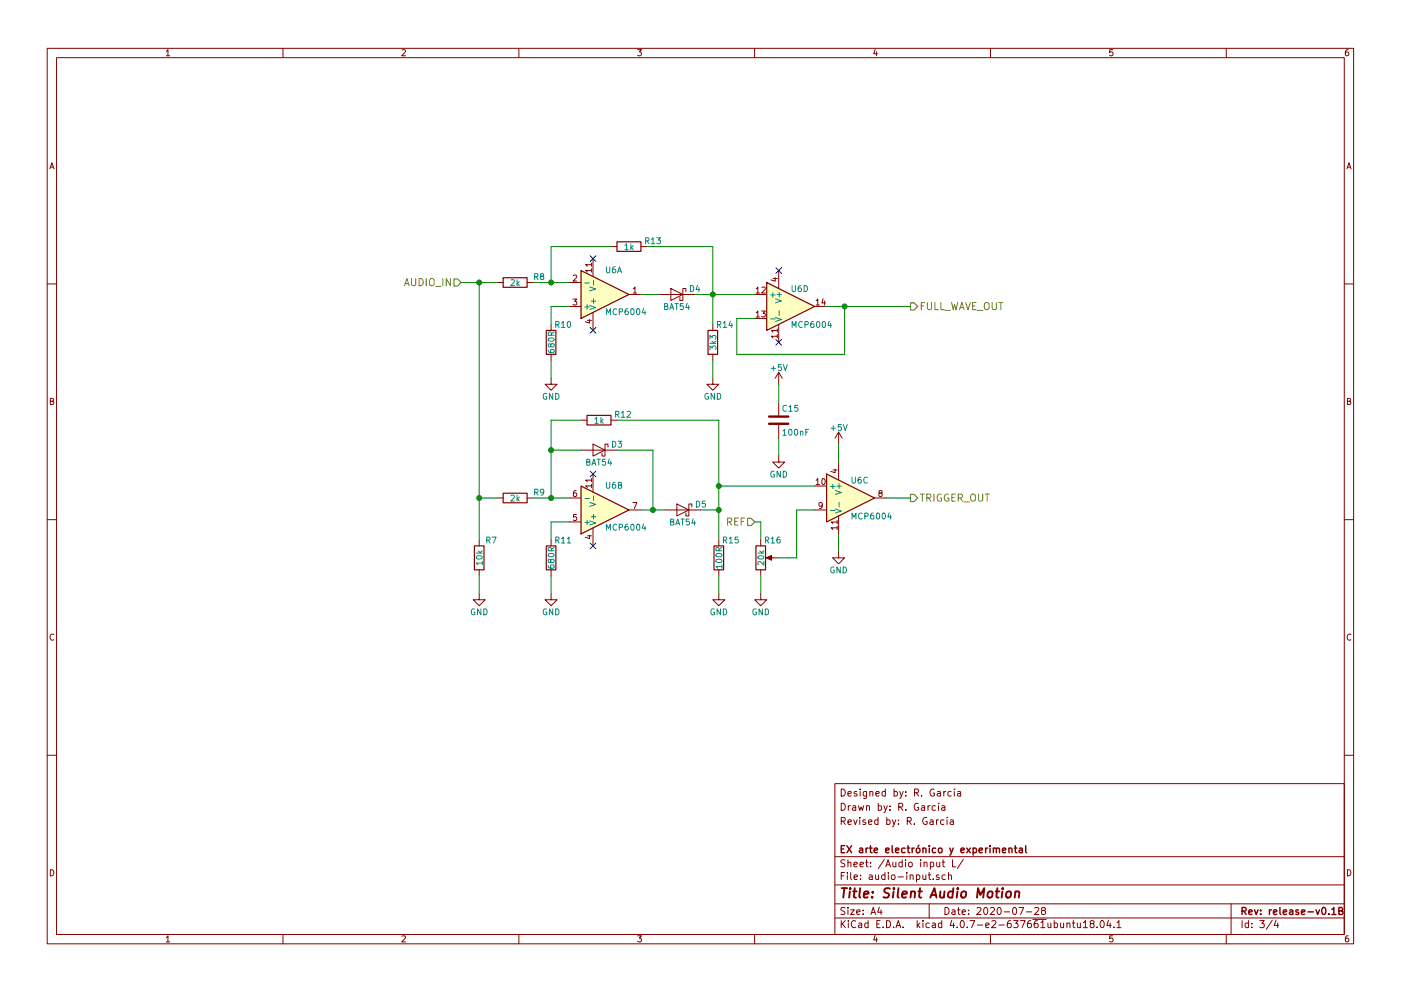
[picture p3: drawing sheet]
EESchema Schematic File Version 2
LIBS:references
LIBS:power
LIBS:device
LIBS:switches
LIBS:relays
LIBS:motors
LIBS:transistors
LIBS:conn
LIBS:linear
LIBS:regul
LIBS:74xx
LIBS:cmos4000
LIBS:adc-dac
LIBS:memory
LIBS:xilinx
LIBS:microcontrollers
LIBS:dsp
LIBS:microchip
LIBS:analog_switches
LIBS:motorola
LIBS:texas
LIBS:intel
LIBS:audio
LIBS:interface
LIBS:digital-audio
LIBS:philips
LIBS:display
LIBS:cypress
LIBS:siliconi
LIBS:opto
LIBS:atmel
LIBS:contrib
LIBS:valves
LIBS:TB6612FNG
LIBS:silent-audio-motion-cache
EELAYER 25 0
EELAYER END
$Descr A4 11693 8268
encoding utf-8
Sheet 3 4
Title "Silent Audio Motion"
Date "2020-07-28"
Rev "release-v0.1B"
Comp "EX arte electrónico y experimental"
Comment1 ""
Comment2 "Revised by: R. García"
Comment3 "Drawn by: R. García"
Comment4 "Designed by: R. García"
$EndDescr
$Comp
L MCP6004 U6
U 2 1
P 5050 4250
AR Path="/5DA48168/5DA48258" Ref="U6"  Part="2" 
AR Path="/5DA4FC1E/5DA48258" Ref="U7"  Part="2" 
F 0 "U7" H 5050 4050 50  0000 L CNN
F 1 "MCP6004" H 5050 4400 50  0000 L CNN
F 2 "Housings_SSOP:TSSOP-14_4.4x5mm_Pitch0.65mm" H 5000 4350 50  0001 C CNN
F 3 "lib/datasheets/MCP6004.pdf" H 5100 4450 50  0001 C CNN
F 4 "Microchip Technology" H 5050 4250 60  0001 C CNN "Manufacturer"
F 5 "MCP6004-I/ST" H 5050 4250 60  0001 C CNN "Manufacturer Part Number"
	2    5050 4250
	1    0    0    1   
$EndComp
$Comp
L R R11
U 1 1
P 4600 4650
AR Path="/5DA48168/5DA482D7" Ref="R11"  Part="1" 
AR Path="/5DA4FC1E/5DA482D7" Ref="R21"  Part="1" 
F 0 "R21" H 4700 4800 50  0000 C CNN
F 1 "680R" V 4600 4650 50  0000 C CNN
F 2 "Resistors_SMD:R_0805_HandSoldering" V 4530 4650 50  0001 C CNN
F 3 "" H 4600 4650 50  0001 C CNN
F 4 "Bourns" H 4600 4650 60  0001 C CNN "Manufacturer"
F 5 "CR0805-FX-6800ELF" H 4600 4650 60  0001 C CNN "Manufacturer Part Number"
	1    4600 4650
	1    0    0    -1  
$EndComp
Text HLabel 3850 2350 0    60   Input ~ 0
AUDIO_IN
Wire Wire Line
	4600 4500 4600 4350
Wire Wire Line
	4600 4350 4750 4350
$Comp
L R R15
U 1 1
P 6000 4650
AR Path="/5DA48168/5DA48CC8" Ref="R15"  Part="1" 
AR Path="/5DA4FC1E/5DA48CC8" Ref="R25"  Part="1" 
F 0 "R25" H 6100 4800 50  0000 C CNN
F 1 "100R" V 6000 4650 50  0000 C CNN
F 2 "Resistors_SMD:R_0805_HandSoldering" V 5930 4650 50  0001 C CNN
F 3 "" H 6000 4650 50  0001 C CNN
F 4 "Bourns" H 6000 4650 60  0001 C CNN "Manufacturer"
F 5 "CR0805-FX-1000ELF" H 6000 4650 60  0001 C CNN "Manufacturer Part Number"
	1    6000 4650
	1    0    0    -1  
$EndComp
$Comp
L R R9
U 1 1
P 4300 4150
AR Path="/5DA48168/5DA48D92" Ref="R9"  Part="1" 
AR Path="/5DA4FC1E/5DA48D92" Ref="R19"  Part="1" 
F 0 "R19" V 4250 4350 50  0000 C CNN
F 1 "2k" V 4300 4150 50  0000 C CNN
F 2 "Resistors_SMD:R_0805_HandSoldering" V 4230 4150 50  0001 C CNN
F 3 "" H 4300 4150 50  0001 C CNN
F 4 "Bourns" V 4300 4150 60  0001 C CNN "Manufacturer"
F 5 "CR0805-FX-2001ELF" V 4300 4150 60  0001 C CNN "Manufacturer Part Number"
	1    4300 4150
	0    1    1    0   
$EndComp
$Comp
L R R12
U 1 1
P 5000 3500
AR Path="/5DA48168/5DA48DF2" Ref="R12"  Part="1" 
AR Path="/5DA4FC1E/5DA48DF2" Ref="R22"  Part="1" 
F 0 "R22" V 4950 3700 50  0000 C CNN
F 1 "1k" V 5000 3500 50  0000 C CNN
F 2 "Resistors_SMD:R_0805_HandSoldering" V 4930 3500 50  0001 C CNN
F 3 "" H 5000 3500 50  0001 C CNN
F 4 "Bourns" V 5000 3500 60  0001 C CNN "Manufacturer"
F 5 "CR0805-FX-1001ELF" V 5000 3500 60  0001 C CNN "Manufacturer Part Number"
	1    5000 3500
	0    1    1    0   
$EndComp
Wire Wire Line
	4850 3500 4600 3500
Wire Wire Line
	4600 3500 4600 4150
Wire Wire Line
	4450 4150 4750 4150
Wire Wire Line
	4850 3750 4600 3750
Connection ~ 4600 3750
Connection ~ 4600 4150
Wire Wire Line
	5350 4250 5550 4250
Wire Wire Line
	5150 3750 5450 3750
Wire Wire Line
	5450 3750 5450 4250
Connection ~ 5450 4250
Wire Wire Line
	5150 3500 6000 3500
$Comp
L R R7
U 1 1
P 4000 4650
AR Path="/5DA48168/5DA49319" Ref="R7"  Part="1" 
AR Path="/5DA4FC1E/5DA49319" Ref="R17"  Part="1" 
F 0 "R17" H 4100 4800 50  0000 C CNN
F 1 "10k" V 4000 4650 50  0000 C CNN
F 2 "Resistors_SMD:R_0805_HandSoldering" V 3930 4650 50  0001 C CNN
F 3 "" H 4000 4650 50  0001 C CNN
F 4 "Bourns" H 4000 4650 60  0001 C CNN "Manufacturer"
F 5 "CR0805-JW-103ELF" H 4000 4650 60  0001 C CNN "Manufacturer Part Number"
	1    4000 4650
	1    0    0    -1  
$EndComp
$Comp
L MCP6004 U6
U 1 1
P 5050 2450
AR Path="/5DA48168/5DA496BC" Ref="U6"  Part="1" 
AR Path="/5DA4FC1E/5DA496BC" Ref="U7"  Part="1" 
F 0 "U7" H 5050 2250 50  0000 L CNN
F 1 "MCP6004" H 5050 2600 50  0000 L CNN
F 2 "Housings_SSOP:TSSOP-14_4.4x5mm_Pitch0.65mm" H 5000 2550 50  0001 C CNN
F 3 "lib/datasheets/MCP6004.pdf" H 5100 2650 50  0001 C CNN
F 4 "Microchip Technology" H 5050 2450 60  0001 C CNN "Manufacturer"
F 5 "MCP6004-I/ST" H 5050 2450 60  0001 C CNN "Manufacturer Part Number"
	1    5050 2450
	1    0    0    1   
$EndComp
$Comp
L R R10
U 1 1
P 4600 2850
AR Path="/5DA48168/5DA496C2" Ref="R10"  Part="1" 
AR Path="/5DA4FC1E/5DA496C2" Ref="R20"  Part="1" 
F 0 "R20" H 4700 3000 50  0000 C CNN
F 1 "680R" V 4600 2850 50  0000 C CNN
F 2 "Resistors_SMD:R_0805_HandSoldering" V 4530 2850 50  0001 C CNN
F 3 "" H 4600 2850 50  0001 C CNN
F 4 "Bourns" H 4600 2850 60  0001 C CNN "Manufacturer"
F 5 "CR0805-FX-6800ELF" H 4600 2850 60  0001 C CNN "Manufacturer Part Number"
	1    4600 2850
	1    0    0    -1  
$EndComp
$Comp
L D_Schottky D4
U 1 1
P 5650 2450
AR Path="/5DA48168/5DA496C8" Ref="D4"  Part="1" 
AR Path="/5DA4FC1E/5DA496C8" Ref="D7"  Part="1" 
F 0 "D7" H 5500 2500 50  0000 C CNN
F 1 "BAT54" H 5650 2350 50  0000 C CNN
F 2 "Diodes_SMD:D_SOD-123" H 5650 2450 50  0001 C CNN
F 3 "lib/datasheets/BAT54GW.pdf" H 5650 2450 50  0001 C CNN
F 4 "Nexperia" H 5650 2450 60  0001 C CNN "Manufacturer"
F 5 "BAT54GWJ" H 5650 2450 60  0001 C CNN "Manufacturer Part Number"
	1    5650 2450
	-1   0    0    -1  
$EndComp
Wire Wire Line
	4600 2700 4600 2550
Wire Wire Line
	4600 2550 4750 2550
$Comp
L R R14
U 1 1
P 5950 2850
AR Path="/5DA48168/5DA496D0" Ref="R14"  Part="1" 
AR Path="/5DA4FC1E/5DA496D0" Ref="R24"  Part="1" 
F 0 "R24" H 6050 3000 50  0000 C CNN
F 1 "3k3" V 5950 2850 50  0000 C CNN
F 2 "Resistors_SMD:R_0805_HandSoldering" V 5880 2850 50  0001 C CNN
F 3 "" H 5950 2850 50  0001 C CNN
F 4 "Bourns" H 5950 2850 60  0001 C CNN "Manufacturer"
F 5 "CR0805-FX-3301ELF" H 5950 2850 60  0001 C CNN "Manufacturer Part Number"
	1    5950 2850
	1    0    0    -1  
$EndComp
$Comp
L R R8
U 1 1
P 4300 2350
AR Path="/5DA48168/5DA496D6" Ref="R8"  Part="1" 
AR Path="/5DA4FC1E/5DA496D6" Ref="R18"  Part="1" 
F 0 "R18" V 4250 2550 50  0000 C CNN
F 1 "2k" V 4300 2350 50  0000 C CNN
F 2 "Resistors_SMD:R_0805_HandSoldering" V 4230 2350 50  0001 C CNN
F 3 "" H 4300 2350 50  0001 C CNN
F 4 "Bourns" V 4300 2350 60  0001 C CNN "Manufacturer"
F 5 "CR0805-FX-2001ELF" V 4300 2350 60  0001 C CNN "Manufacturer Part Number"
	1    4300 2350
	0    1    1    0   
$EndComp
$Comp
L R R13
U 1 1
P 5250 2050
AR Path="/5DA48168/5DA496DC" Ref="R13"  Part="1" 
AR Path="/5DA4FC1E/5DA496DC" Ref="R23"  Part="1" 
F 0 "R23" V 5200 2250 50  0000 C CNN
F 1 "1k" V 5250 2050 50  0000 C CNN
F 2 "Resistors_SMD:R_0805_HandSoldering" V 5180 2050 50  0001 C CNN
F 3 "" H 5250 2050 50  0001 C CNN
F 4 "Bourns" V 5250 2050 60  0001 C CNN "Manufacturer"
F 5 "CR0805-FX-1001ELF" V 5250 2050 60  0001 C CNN "Manufacturer Part Number"
	1    5250 2050
	0    1    1    0   
$EndComp
Wire Wire Line
	5100 2050 4600 2050
Wire Wire Line
	5400 2050 5950 2050
Wire Wire Line
	5350 2450 5500 2450
Wire Wire Line
	4450 2350 4750 2350
Wire Wire Line
	4600 2050 4600 2350
Connection ~ 4600 2350
$Comp
L GND #PWR043
U 1 1
P 6000 4950
AR Path="/5DA48168/5DA49A66" Ref="#PWR043"  Part="1" 
AR Path="/5DA4FC1E/5DA49A66" Ref="#PWR053"  Part="1" 
F 0 "#PWR053" H 6000 4700 50  0001 C CNN
F 1 "GND" H 6000 4800 50  0000 C CNN
F 2 "" H 6000 4950 50  0001 C CNN
F 3 "" H 6000 4950 50  0001 C CNN
	1    6000 4950
	1    0    0    -1  
$EndComp
$Comp
L GND #PWR044
U 1 1
P 4600 4950
AR Path="/5DA48168/5DA49B2E" Ref="#PWR044"  Part="1" 
AR Path="/5DA4FC1E/5DA49B2E" Ref="#PWR054"  Part="1" 
F 0 "#PWR054" H 4600 4700 50  0001 C CNN
F 1 "GND" H 4600 4800 50  0000 C CNN
F 2 "" H 4600 4950 50  0001 C CNN
F 3 "" H 4600 4950 50  0001 C CNN
	1    4600 4950
	1    0    0    -1  
$EndComp
Wire Wire Line
	6000 4950 6000 4800
Wire Wire Line
	4600 4950 4600 4800
$Comp
L MCP6004 U6
U 3 1
P 7100 4150
AR Path="/5DA48168/5DA49C44" Ref="U6"  Part="3" 
AR Path="/5DA4FC1E/5DA49C44" Ref="U7"  Part="3" 
F 0 "U7" H 7100 4300 50  0000 L CNN
F 1 "MCP6004" H 7100 4000 50  0000 L CNN
F 2 "Housings_SSOP:TSSOP-14_4.4x5mm_Pitch0.65mm" H 7050 4250 50  0001 C CNN
F 3 "lib/datasheets/MCP6004.pdf" H 7150 4350 50  0001 C CNN
F 4 "Microchip Technology" H 7100 4150 60  0001 C CNN "Manufacturer"
F 5 "MCP6004-I/ST" H 7100 4150 60  0001 C CNN "Manufacturer Part Number"
	3    7100 4150
	1    0    0    -1  
$EndComp
$Comp
L POT R16
U 1 1
P 6350 4650
AR Path="/5DA48168/5DA49DEC" Ref="R16"  Part="1" 
AR Path="/5DA4FC1E/5DA49DEC" Ref="R26"  Part="1" 
F 0 "R26" H 6450 4800 50  0000 C CNN
F 1 "20k" V 6350 4650 50  0000 C CNN
F 2 "Potentiometers:Potentiometer_Trimmer_Bourns_3299P" H 6350 4650 50  0001 C CNN
F 3 "" H 6350 4650 50  0001 C CNN
F 4 "BI Technologies" H 6350 4650 60  0001 C CNN "Manufacturer"
F 5 "36KR20KLF" H 6350 4650 60  0001 C CNN "Manufacturer Part Number"
	1    6350 4650
	1    0    0    -1  
$EndComp
$Comp
L GND #PWR045
U 1 1
P 7000 4600
AR Path="/5DA48168/5DA49F10" Ref="#PWR045"  Part="1" 
AR Path="/5DA4FC1E/5DA49F10" Ref="#PWR055"  Part="1" 
F 0 "#PWR055" H 7000 4350 50  0001 C CNN
F 1 "GND" H 7000 4450 50  0000 C CNN
F 2 "" H 7000 4600 50  0001 C CNN
F 3 "" H 7000 4600 50  0001 C CNN
	1    7000 4600
	1    0    0    -1  
$EndComp
$Comp
L +5V #PWR046
U 1 1
P 6500 3200
AR Path="/5DA48168/5DA49F3D" Ref="#PWR046"  Part="1" 
AR Path="/5DA4FC1E/5DA49F3D" Ref="#PWR056"  Part="1" 
F 0 "#PWR056" H 6500 3050 50  0001 C CNN
F 1 "+5V" H 6500 3340 50  0000 C CNN
F 2 "" H 6500 3200 50  0001 C CNN
F 3 "" H 6500 3200 50  0001 C CNN
	1    6500 3200
	1    0    0    -1  
$EndComp
$Comp
L MCP6004 U6
U 4 1
P 6600 2550
AR Path="/5DA48168/5DA4A24A" Ref="U6"  Part="4" 
AR Path="/5DA4FC1E/5DA4A24A" Ref="U7"  Part="4" 
F 0 "U7" H 6600 2700 50  0000 L CNN
F 1 "MCP6004" H 6600 2400 50  0000 L CNN
F 2 "Housings_SSOP:TSSOP-14_4.4x5mm_Pitch0.65mm" H 6550 2650 50  0001 C CNN
F 3 "lib/datasheets/MCP6004.pdf" H 6650 2750 50  0001 C CNN
F 4 "Microchip Technology" H 6600 2550 60  0001 C CNN "Manufacturer"
F 5 "MCP6004-I/ST" H 6600 2550 60  0001 C CNN "Manufacturer Part Number"
	4    6600 2550
	1    0    0    -1  
$EndComp
Wire Wire Line
	6300 2650 6150 2650
Wire Wire Line
	6150 2650 6150 2950
Wire Wire Line
	6150 2950 7050 2950
Wire Wire Line
	7050 2950 7050 2550
Wire Wire Line
	6900 2550 7600 2550
$Comp
L GND #PWR047
U 1 1
P 5950 3150
AR Path="/5DA48168/5DA4AA4B" Ref="#PWR047"  Part="1" 
AR Path="/5DA4FC1E/5DA4AA4B" Ref="#PWR057"  Part="1" 
F 0 "#PWR057" H 5950 2900 50  0001 C CNN
F 1 "GND" H 5950 3000 50  0000 C CNN
F 2 "" H 5950 3150 50  0001 C CNN
F 3 "" H 5950 3150 50  0001 C CNN
	1    5950 3150
	1    0    0    -1  
$EndComp
$Comp
L GND #PWR048
U 1 1
P 4600 3150
AR Path="/5DA48168/5DA4AAEF" Ref="#PWR048"  Part="1" 
AR Path="/5DA4FC1E/5DA4AAEF" Ref="#PWR058"  Part="1" 
F 0 "#PWR058" H 4600 2900 50  0001 C CNN
F 1 "GND" H 4600 3000 50  0000 C CNN
F 2 "" H 4600 3150 50  0001 C CNN
F 3 "" H 4600 3150 50  0001 C CNN
	1    4600 3150
	1    0    0    -1  
$EndComp
Wire Wire Line
	5950 3150 5950 3000
Wire Wire Line
	4600 3000 4600 3150
$Comp
L GND #PWR049
U 1 1
P 4000 4950
AR Path="/5DA48168/5DA4B110" Ref="#PWR049"  Part="1" 
AR Path="/5DA4FC1E/5DA4B110" Ref="#PWR059"  Part="1" 
F 0 "#PWR059" H 4000 4700 50  0001 C CNN
F 1 "GND" H 4000 4800 50  0000 C CNN
F 2 "" H 4000 4950 50  0001 C CNN
F 3 "" H 4000 4950 50  0001 C CNN
	1    4000 4950
	1    0    0    -1  
$EndComp
Wire Wire Line
	4000 4950 4000 4800
Wire Wire Line
	3850 2350 4150 2350
Wire Wire Line
	4000 4500 4000 2350
Connection ~ 4000 2350
Wire Wire Line
	4150 4150 4000 4150
Connection ~ 4000 4150
Wire Wire Line
	7000 4600 7000 4450
Wire Wire Line
	7000 3850 7000 3700
$Comp
L GND #PWR050
U 1 1
P 6350 4950
AR Path="/5DA48168/5DA4CFC0" Ref="#PWR050"  Part="1" 
AR Path="/5DA4FC1E/5DA4CFC0" Ref="#PWR060"  Part="1" 
F 0 "#PWR060" H 6350 4700 50  0001 C CNN
F 1 "GND" H 6350 4800 50  0000 C CNN
F 2 "" H 6350 4950 50  0001 C CNN
F 3 "" H 6350 4950 50  0001 C CNN
	1    6350 4950
	1    0    0    -1  
$EndComp
Wire Wire Line
	6350 4950 6350 4800
Wire Wire Line
	6350 4500 6350 4350
Wire Wire Line
	6000 3500 6000 4500
Wire Wire Line
	5850 4250 6000 4250
Connection ~ 6000 4250
Wire Wire Line
	6500 4650 6650 4650
Wire Wire Line
	6650 4650 6650 4250
Wire Wire Line
	6650 4250 6800 4250
Wire Wire Line
	6800 4050 6000 4050
Connection ~ 6000 4050
Wire Wire Line
	5950 2050 5950 2700
Wire Wire Line
	5800 2450 6300 2450
Connection ~ 5950 2450
Text HLabel 7600 4150 2    60   Output ~ 0
TRIGGER_OUT
Text HLabel 7600 2550 2    60   Output ~ 0
FULL_WAVE_OUT
Wire Wire Line
	7600 4150 7400 4150
Connection ~ 7050 2550
$Comp
L C C15
U 1 1
P 6500 3500
AR Path="/5DA48168/5DA51ABC" Ref="C15"  Part="1" 
AR Path="/5DA4FC1E/5DA51ABC" Ref="C16"  Part="1" 
F 0 "C16" H 6525 3600 50  0000 L CNN
F 1 "100nF" H 6525 3400 50  0000 L CNN
F 2 "Capacitors_SMD:C_0805" H 6538 3350 50  0001 C CNN
F 3 "" H 6500 3500 50  0001 C CNN
F 4 "Kemet" H 6500 3500 60  0001 C CNN "Manufacturer"
F 5 "C0805C104J5RACTU" H 6500 3500 60  0001 C CNN "Manufacturer Part Number"
	1    6500 3500
	1    0    0    -1  
$EndComp
$Comp
L +5V #PWR051
U 1 1
P 7000 3700
AR Path="/5DA48168/5DA51BFC" Ref="#PWR051"  Part="1" 
AR Path="/5DA4FC1E/5DA51BFC" Ref="#PWR061"  Part="1" 
F 0 "#PWR061" H 7000 3550 50  0001 C CNN
F 1 "+5V" H 7000 3840 50  0000 C CNN
F 2 "" H 7000 3700 50  0001 C CNN
F 3 "" H 7000 3700 50  0001 C CNN
	1    7000 3700
	1    0    0    -1  
$EndComp
$Comp
L GND #PWR052
U 1 1
P 6500 3800
AR Path="/5DA48168/5DA51C4F" Ref="#PWR052"  Part="1" 
AR Path="/5DA4FC1E/5DA51C4F" Ref="#PWR062"  Part="1" 
F 0 "#PWR062" H 6500 3550 50  0001 C CNN
F 1 "GND" H 6500 3650 50  0000 C CNN
F 2 "" H 6500 3800 50  0001 C CNN
F 3 "" H 6500 3800 50  0001 C CNN
	1    6500 3800
	1    0    0    -1  
$EndComp
Wire Wire Line
	6500 3200 6500 3350
Wire Wire Line
	6500 3650 6500 3800
NoConn ~ 4950 4550
NoConn ~ 4950 3950
NoConn ~ 4950 2750
NoConn ~ 6500 2850
NoConn ~ 6500 2250
NoConn ~ 4950 2150
$Comp
L D_Schottky D3
U 1 1
P 5000 3750
AR Path="/5DA48168/5DA746D9" Ref="D3"  Part="1" 
AR Path="/5DA4FC1E/5DA746D9" Ref="D6"  Part="1" 
F 0 "D6" H 4850 3800 50  0000 C CNN
F 1 "BAT54" H 5000 3650 50  0000 C CNN
F 2 "Diodes_SMD:D_SOD-123" H 5000 3750 50  0001 C CNN
F 3 "lib/datasheets/BAT54GW.pdf" H 5000 3750 50  0001 C CNN
F 4 "Nexperia" H 5000 3750 60  0001 C CNN "Manufacturer"
F 5 "BAT54GWJ" H 5000 3750 60  0001 C CNN "Manufacturer Part Number"
	1    5000 3750
	-1   0    0    -1  
$EndComp
$Comp
L D_Schottky D5
U 1 1
P 5700 4250
AR Path="/5DA48168/5DA748E2" Ref="D5"  Part="1" 
AR Path="/5DA4FC1E/5DA748E2" Ref="D8"  Part="1" 
F 0 "D8" H 5550 4300 50  0000 C CNN
F 1 "BAT54" H 5700 4150 50  0000 C CNN
F 2 "Diodes_SMD:D_SOD-123" H 5700 4250 50  0001 C CNN
F 3 "lib/datasheets/BAT54GW.pdf" H 5700 4250 50  0001 C CNN
F 4 "Nexperia" H 5700 4250 60  0001 C CNN "Manufacturer"
F 5 "BAT54GWJ" H 5700 4250 60  0001 C CNN "Manufacturer Part Number"
	1    5700 4250
	-1   0    0    -1  
$EndComp
Text HLabel 6300 4350 0    60   Input ~ 0
REF
Wire Wire Line
	6350 4350 6300 4350
$EndSCHEMATC
